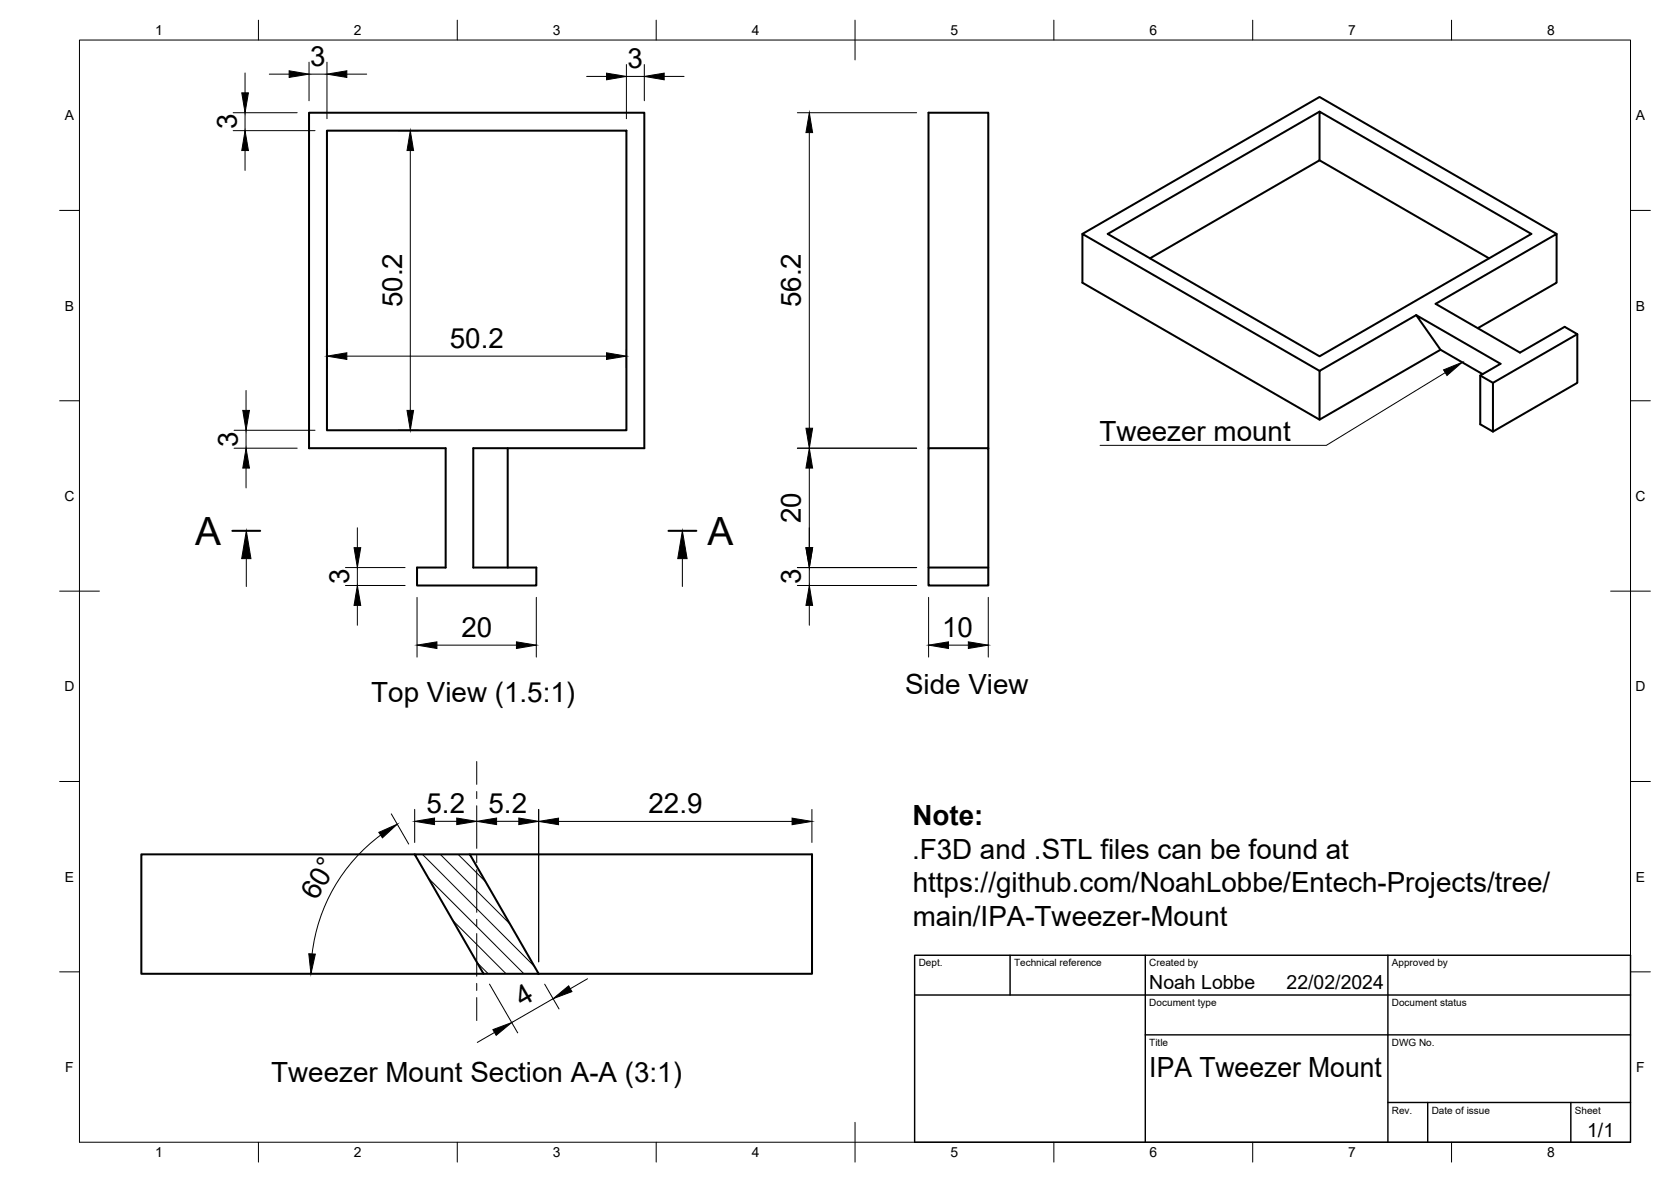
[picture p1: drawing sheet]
<svg xmlns="http://www.w3.org/2000/svg" width="420mm" height="297mm" viewBox="0 0 420 297" stroke-linecap="round" stroke-linejoin="round" font-family="sans-serif">
<!-- layer: Visible -->
<g fill="none" stroke="#000" stroke-width=".51">
<path d="M77.7 28.3h84.3v84.3h-43v30h15.9v4.5h-30v-4.5h7.2v-30h-34.4zM82.2 32.8h75.3v75.3h-75.3zM331.8 28.1l-53.3 30.7 53.3 30.7 53.2-30.7-53.2-30.7v12.2l-42.7 24.6M272.2 58.8l59.6-34.4 59.6 34.4M331.8 40.3l42.6 24.6M356.1 79.2l-24.3 14v12.3l30.4-17.6M331.8 93.2l-59.6-34.4v12.2l59.6 34.5M371.6 82.5l19.8-11.5v-12.2l-30.4 17.6 21.2 12.2 11.2-6.5 3.2 1.9v12.2l-21.2 12.3M372.2 94.4l3.2 1.8M396.6 84l-21.2 12.2v12.3l-3.2-1.9v-12.2l5.1-3-21.2-12.2 6.1 8.7 10.6 6.1M127.7 112.6v30M233.5 112.6h15v34.5h-15z"/>
<path d="M233.5 112.6v-84.3h15v84.3M233.5 142.6h15M104.3 214.7h13.8l17.3 30h-13.8zM104.3 214.7h-68.8v30h86.1M118.1 214.7h86.1v30h-68.8"/>
</g>
<!-- layer: BORDER -->
<g fill="none" stroke="#000" stroke-width=".25">
<path d="M20 10.1h390v276.9h-390zM65 5.1v5M115 5.1v5M165 5.1v5M215 5.1v10M265 5.1v5M315 5.1v5M365 5.1v5M15 52.9h5M410 52.9h5M15 100.7h5M410 100.7h5"/>
<path d="M15 148.6h10M405 148.6h10M15 196.4h5M410 196.4h5M15 244.2h5M410 244.2h5M65 287v5M115 287v5M165 287v5M215 282.1v9.9M265 287v5M315 287v5"/>
<path d="M365 287v5"/>
</g>
<!-- layer: TITLEBLOCK -->
<path d="M230 240.1h180v46.9h-180zM230 250h180M254 240.1v9.9M288 240.1v46.9M349 240.1v46.9M288 260.1h122M349 277.1h61M359 277.1v9.9M395 277.1v9.9" fill="none" stroke="#000" stroke-width=".36"/>
<!-- layer: FD_Dimensions -->
<g fill="none" stroke="#000" stroke-width=".25">
<path d="M61.6 18.3v5M67.7 18.6h5M77.7 15.6v9.7M77.7 18.6h4.5M82.2 15.6v14.2M87.2 18.6h5M147.5 19.2h5M157.5 16.2v13.6M157.5 19.2h4.5M162 16.2v9.1M167 19.2h5M58.6 32.8h20.6"/>
<path d="M58.6 28.3h16.1M61.6 28.3v4.5M61.6 37.8v5M100.2 32.8h5M103.2 37.8v65.3M200.5 28.3h30M203.5 33.3v74.3M61.9 98.1v5M82.2 87.8v4.7M87.2 89.5h65.3M157.5 87.8v4.7M58.9 108.1h20.3"/>
<path d="M58.9 112.6h15.8M61.9 108.1v4.5M61.9 117.6v5M100.2 108.1h5M200.5 112.6h30M203.5 117.6v20M89.9 132.6v5M86.9 142.6h15M86.9 147.1h15M89.9 142.6v4.5M89.9 152.1v5M104.9 150.1v15"/>
<path d="M134.9 150.1v15M200.5 142.6h30M200.5 147.1h30M203.5 142.6v4.5M203.5 152.1v5M233.5 150.1v15M248.5 150.1v15M109.9 162.1h20M238.5 162.1h5M95.7 209.9a43.4 43.4 0 0 0-17.2 29.8M98.4 204.5l4.4 7.6M104.3 203.4v8.3"/>
<path d="M109.3 206.4h5.6M124.9 206.4h5.6M135.4 203.4v38.3M140.4 206.4h58.8M204.2 203.4v8.3M123.1 247.3l7.1 12.3M124.3 259.5l-4.3 2.5M136.9 247.3l3.7 6.3M139.1 251l-10.4 6M147.7 246l-4.3 2.5"/>
</g>
<g fill="#000" stroke="#000" stroke-width=".25">
<path d="M72.7 17.8l5 .8-5 .9zM82.2 18.6l5-.8v1.7zM152.5 18.4l5 .8-5 .9zM162 19.2l5-.8v1.7zM61.6 32.8l.9 5h-1.7zM60.8 23.3h1.7l-.9 5zM103.2 32.8l.8 5h-1.7zM203.5 28.3l.8 5h-1.7zM82.2 89.5l5-.8v1.6zM152.5 88.7l5 .8-5 .8zM61 103.1h1.7l-.8 5zM61.9 112.6l.8 5h-1.7z"/>
<path d="M102.3 103.1h1.7l-.8 5zM202.6 107.6h1.7l-.8 5zM203.5 112.6l.8 5h-1.7zM89 137.6h1.7l-.8 5zM202.6 137.6h1.7l-.8 5zM89.9 147.1l.8 5h-1.7zM203.5 147.1l.8 5h-1.7zM104.9 162.1l5-.8v1.7zM129.9 161.3l5 .8-5 .9zM233.5 162.1l5-.8v1.7zM243.5 161.3l5 .8-5 .9zM95.2 209.2l4.7-2.1-3.7 3.5z"/>
<path d="M104.3 206.4l5-.8v1.6zM114.9 205.6l5 .8-5 .8zM119.9 206.4l5-.8v1.6zM130.5 205.6l4.9 .8-4.9 .8zM135.4 206.4l5-.8v1.6zM199.2 205.6l5 .8-5 .8zM77.6 239.7l1.7 .1-1.1 4.9zM123.9 258.7l4.8-1.7-3.9 3.2zM139.1 251l3.9-3.3 .8 1.5z"/>
</g>
<!-- layer: Hatching -->
<path d="M106.2 214.7l28.2 28.2M110.7 214.7l17.5 17.5M115.2 214.7l6.9 6.9M107.7 220.7l24 24M113.9 231.3l13.4 13.4M120 241.9l2.8 2.8" fill="none" stroke="#000" stroke-width=".25"/>
<!-- layer: Section Lines -->
<path d="M58.4 133.4h7M168.1 133.4h7" fill="none" stroke="#000" stroke-width=".51"/>
<path d="M61.9 140.4v7M171.6 140.4v7" fill="none" stroke="#000" stroke-width=".25"/>
<path d="M61.9 133.4l1.2 7h-2.3zM171.6 133.4l1.2 7h-2.4z" fill="#000" stroke="#000" stroke-width=".25"/>
<!-- layer: Leaders -->
<path d="M363 92.9l4.7-1.9-3.9 3.4z" fill="#000" stroke="#000" stroke-width=".25"/>
<path d="M363.4 93.6l-29.9 18.3h-56.9" fill="none" stroke="#000" stroke-width=".25"/>
<!-- layer: Smart Centers -->
<path d="M119.9 191.4v5.7M119.9 198.9v1.8M119.9 202.5v10.7M119.9 215v1.8M119.9 218.6v10.7M119.9 231v1.8M119.9 234.6v10.7M119.9 247.1v1.8M119.9 250.7v5.8" fill="none" stroke="#000" stroke-width=".25"/>
<g font-size="9.8">
<text x="49.1" y="136.9">A</text>
<text x="177.9" y="136.9">A</text>
</g>
<g font-size="7">
<text x="78" y="16.5">3</text>
<text x="157.8" y="17.1">3</text>
<text x="59.5" y="32.5" transform="rotate(-90 59.5 32.5)">3</text>
<text x="101.1" y="77.2" transform="rotate(-90 101.1 77.2)">50.2</text>
<text x="201.4" y="77.2" transform="rotate(-90 201.4 77.2)">56.2</text>
<text x="113.1" y="87.4">50.2</text>
<text x="59.8" y="112.3" transform="rotate(-90 59.8 112.3)">3</text>
<text x="276.4" y="110.9">Tweezer mount</text>
<text x="201.4" y="131.5" transform="rotate(-90 201.4 131.5)">20</text>
<text x="87.8" y="146.8" transform="rotate(-90 87.8 146.8)">3</text>
<text x="201.4" y="146.8" transform="rotate(-90 201.4 146.8)">3</text>
<text x="116" y="160">20</text>
<text x="236.9" y="160">10</text>
<text x="93.4" y="176.5">Top View (1.5:1)</text>
<text x="227.6" y="174.4">Side View</text>
<text x="107.3" y="204.3">5.2</text>
<text x="122.8" y="204.3">5.2</text>
<text x="163" y="204.3">22.9</text>
<text x="229.4" y="207.4">Note:</text>
<text x="229.3" y="215.8">.F3D and .STL files can be found at</text>
<text x="79.6" y="226.4" transform="rotate(-60 79.6 226.4)">60°</text>
<text x="229.5" y="224.2">https://github.com/NoahLobbe/Entech-Projects/tree/</text>
<text x="229.5" y="232.7">main/IPA-Tweezer-Mount</text>
<text x="131.3" y="253.1" transform="rotate(-30 131.3 253.1)">4</text>
<text x="68.2" y="271.9">Tweezer Mount Section A-A (3:1)</text>
<text x="289" y="270.6">IPA Tweezer Mount</text>
</g>
<g font-size="4.9">
<text x="289" y="248.5">Noah Lobbe</text>
<text x="323.5" y="248.5">22/02/2024</text>
<text x="399.1" y="285.7">1/1</text>
</g>
<g font-size="3.5">
<text x="39" y="8.8">1</text>
<text x="89" y="8.8">2</text>
<text x="139" y="8.8">3</text>
<text x="189" y="8.8">4</text>
<text x="239" y="8.8">5</text>
<text x="289" y="8.8">6</text>
<text x="339" y="8.8">7</text>
<text x="389" y="8.8">8</text>
<text x="16.3" y="30.2">A</text>
<text x="411.3" y="30.2">A</text>
<text x="16.3" y="78">B</text>
<text x="411.3" y="78">B</text>
<text x="16.2" y="125.9">C</text>
<text x="411.2" y="125.9">C</text>
<text x="16.2" y="173.7">D</text>
<text x="411.2" y="173.7">D</text>
<text x="16.3" y="221.6">E</text>
<text x="411.3" y="221.6">E</text>
<text x="16.4" y="269.4">F</text>
<text x="411.4" y="269.4">F</text>
<text x="39" y="290.8">1</text>
<text x="89" y="290.8">2</text>
<text x="139" y="290.8">3</text>
<text x="189" y="290.8">4</text>
<text x="239" y="290.8">5</text>
<text x="289" y="290.8">6</text>
<text x="339" y="290.8">7</text>
<text x="389" y="290.8">8</text>
</g>
<g font-size="2.5">
<text x="231" y="242.9">Dept.</text>
<text x="255" y="242.9">Technical reference</text>
<text x="289" y="242.9">Created by</text>
<text x="350" y="242.9">Approved by</text>
<text x="289" y="252.8">Document type</text>
<text x="350" y="252.8">Document status</text>
<text x="289" y="262.9">Title</text>
<text x="350" y="262.9">DWG No.</text>
<text x="350" y="279.9">Rev.</text>
<text x="360" y="279.9">Date of issue</text>
<text x="396" y="279.9">Sheet</text>
</g>
</svg>
